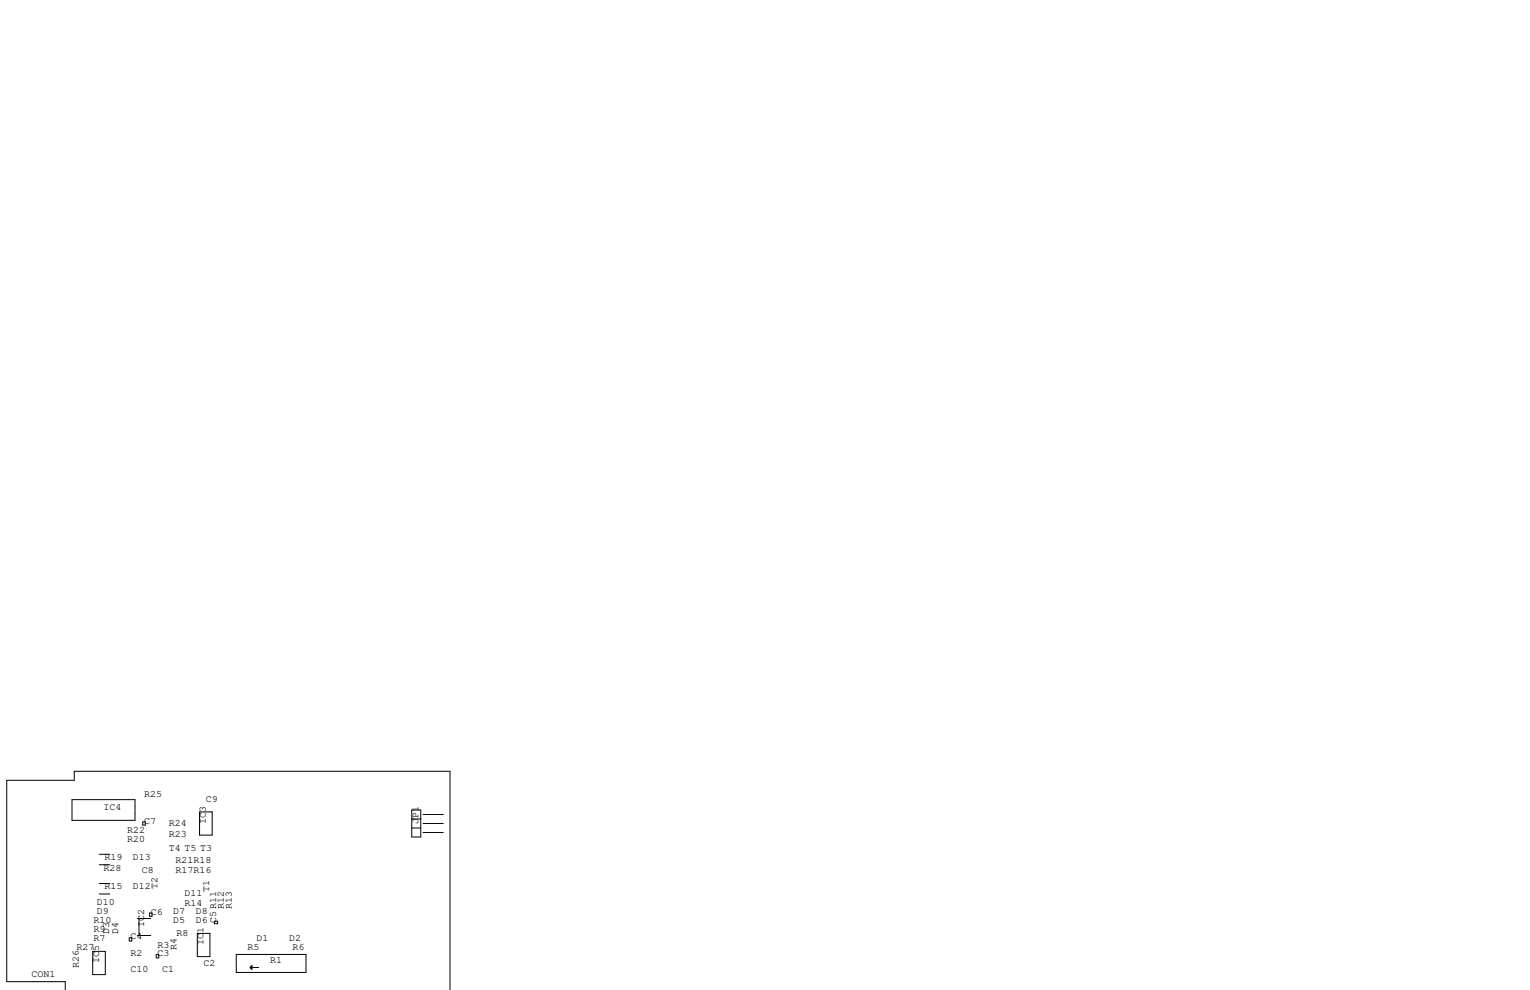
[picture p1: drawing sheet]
<svg xmlns="http://www.w3.org/2000/svg" width="432mm" height="279mm" viewBox="0 0 432 279" stroke-linecap="round" stroke-linejoin="round" font-family="sans-serif">
<g fill="none" stroke="#000" stroke-width=".28">
<path d="M20.3 225.7h17.8v5.8h-17.8zM40.3 232h.7v.9h-.7zM56.3 229.1h3.6v6.6h-3.6zM116.2 228.6h2.5v7.6h-2.5zM116.2 231.1h2.5M116.2 233.7h2.5M119.4 229.9h5.7M119.4 232.4h5.7M119.4 234.9h5.7M28 244h3M28 241.1h3M28 252.3h3"/>
<path d="M28 249.4h3M38.7 259.2h3.8M39.2 259.2v4.8M42.2 257.7h.7v.9h-.7zM60.5 260h.9v.7h-.9zM18.4 279.4v-2.3h-16.5v-56.9h19.1v-2.5h106v61.7M26.2 268.5h3.5v6.6h-3.5zM36.5 264.7h.7v.9h-.7zM38.7 264h3.8M44.1 269.4h.7v.9h-.7zM55.7 263.4h3.5v6.6h-3.5zM66.7 269.4h19.7v5h-19.7z"/>
<path d="M70.6 273h2.4M70.6 273l.5-.5v1.1zM70.7 272.9v.3M70.9 272.8v.5M71 272.7v.7"/>
</g>
<g font-size="2.8">
<text x="40.6" y="224.8">R25</text>
<text x="58.1" y="226.4">C9</text>
<text x="29.2" y="228.6">IC4</text>
<text x="40.6" y="232.4">C7</text>
<text x="47.6" y="233">R24</text>
<text x="58.1" y="232.4" transform="rotate(-90 58.1 232.4)">IC3</text>
<text x="118.1" y="232.4" transform="rotate(-90 118.1 232.4)">JP1</text>
<text x="35.9" y="234.9">R22</text>
<text x="35.9" y="237.5">R20</text>
<text x="47.6" y="236.2">R23</text>
<text x="29.2" y="245.7">R28</text>
<text x="29.5" y="242.6">R19</text>
<text x="37.5" y="242.6">D13</text>
<text x="47.6" y="240">T4 T5 T3</text>
<text x="49.5" y="243.5">R21R18</text>
<text x="29.5" y="250.8">R15</text>
<text x="37.5" y="250.8">D12</text>
<text x="40" y="246.4">C8</text>
<text x="44.4" y="250.8" transform="rotate(-90 44.4 250.8)">T2</text>
<text x="49.5" y="246.4">R17R16</text>
<text x="59.1" y="251.8" transform="rotate(-90 59.1 251.8)">T1</text>
<text x="27.3" y="257.8">D9</text>
<text x="27.3" y="255.3">D10</text>
<text x="48.9" y="257.8">D7</text>
<text x="52.1" y="255.6">R14</text>
<text x="52.1" y="252.7">D11</text>
<text x="55.2" y="257.8">D8</text>
<text x="63.2" y="256.5" transform="rotate(-90 63.2 256.5)">R12</text>
<text x="65.4" y="256.5" transform="rotate(-90 65.4 256.5)">R13</text>
<text x="26.4" y="262.9">R9</text>
<text x="26.4" y="260.3">R10</text>
<text x="30.8" y="263.5" transform="rotate(-90 30.8 263.5)">D3</text>
<text x="33.3" y="263.5" transform="rotate(-90 33.3 263.5)">D4</text>
<text x="40.6" y="261.6" transform="rotate(-90 40.6 261.6)">IC2</text>
<text x="42.5" y="258.1">C6</text>
<text x="48.9" y="260.3">D5</text>
<text x="55.2" y="260.3">D6</text>
<text x="61" y="260.3" transform="rotate(-90 61 260.3)">C5R11</text>
<text x="21.6" y="268">R27</text>
<text x="26.4" y="265.4">R7</text>
<text x="36.8" y="269.9">R2</text>
<text x="36.8" y="265.1">C4</text>
<text x="44.4" y="267.7">R3</text>
<text x="44.4" y="269.9">C3</text>
<text x="49.8" y="268" transform="rotate(-90 49.8 268)">R4</text>
<text x="49.8" y="264.2">R8</text>
<text x="57.5" y="266.7" transform="rotate(-90 57.5 266.7)">IC1</text>
<text x="69.8" y="268">R5</text>
<text x="72.4" y="265.4">D1</text>
<text x="81.6" y="265.4">D2</text>
<text x="82.5" y="268">R6</text>
<text x="8.9" y="275.6">CON1</text>
<text x="22.2" y="273" transform="rotate(-90 22.2 273)">R26</text>
<text x="27.9" y="271.8" transform="rotate(-90 27.9 271.8)">IC5</text>
<text x="36.8" y="274.3">C10</text>
<text x="45.7" y="274.3">C1</text>
<text x="57.5" y="272.7">C2</text>
<text x="76.2" y="271.8">R1</text>
</g>
</svg>
